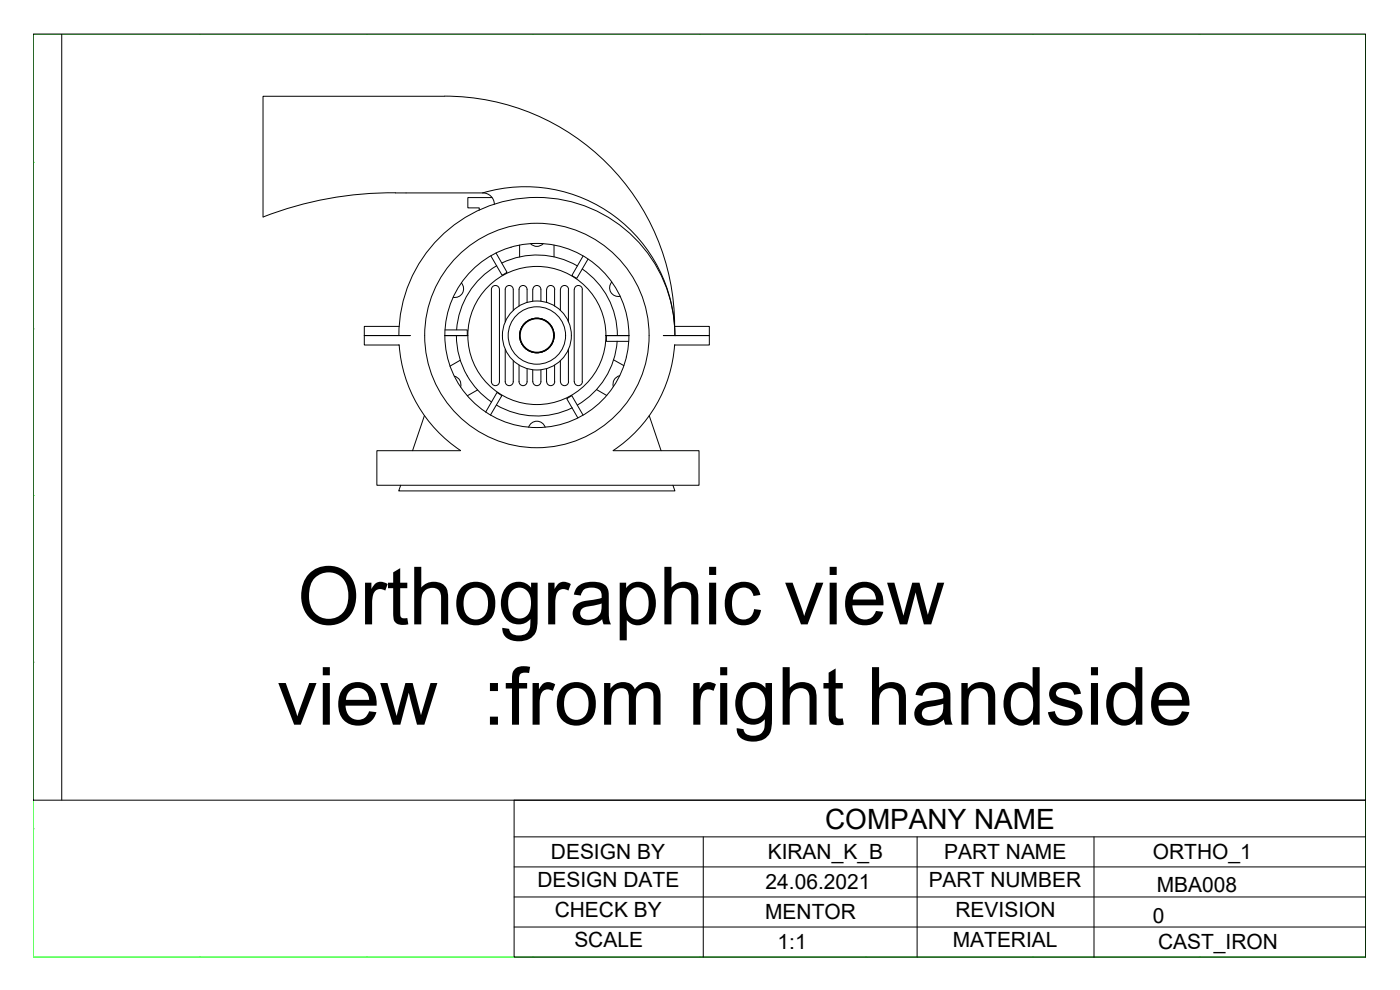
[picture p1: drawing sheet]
<svg xmlns="http://www.w3.org/2000/svg" width="420mm" height="297mm" viewBox="0 0 420 297" stroke-linecap="round" stroke-linejoin="round" font-family="sans-serif">
<!-- layer: template -->
<g fill="none" stroke="#0f0" stroke-width=".3">
<path d="M9.9 10.2h400v277h-400zM9.9 10.2h.1M59.9 10.2h.1M109.9 10.2h.1M159.9 10.2h.1M209.9 10.2h.1M259.9 10.2h.1M309.9 10.2h.1M359.9 10.2h.1M409.9 10.2h.1M9.9 48.7h.1M409.9 48.7h.1"/>
<path d="M9.9 98.7h.1M409.9 98.7h.1M9.9 148.7h.1M409.9 148.7h.1M9.9 198.7h.1M409.9 198.7h.1M9.9 248.7h.1M409.9 248.7h.1M9.9 287.2h.1M59.9 287.2h.1M109.9 287.2h.1M159.9 287.2h.1"/>
<path d="M209.9 287.2h.1M259.9 287.2h.1M309.9 287.2h.1M359.9 287.2h.1M409.9 287.2h.1"/>
</g>
<!-- layer: 0 -->
<g fill="none" stroke="#000" stroke-width=".3">
<path d="M9.9 10.2h400v229.9h-400zM18.5 10.3v229.7M133.4 28.9h-54.5v36.2M133.4 28.8a69.1 69.1 0 0 1 69.1 69.1M118.6 57.9h26.3M118.7 57.8a106.9 106.9 0 0 0-39.7 7.3M144.9 57.9a44.9 44.9 0 0 1 57.7 42.8M144.9 57.9a3.5 3.5 0 0 1 3.5 3.4M147.6 59.3h-7.2v3.1h3.4v.6M148.9 75.9l3.3 5.8-1.5 .9-3.4-5.8M149.1 79.7a24.2 24.2 0 0 0-12.1 19.2M150.6 78.9a24.2 24.2 0 0 1 22.7 .9"/>
<path d="M153.3 74.2l.1 .1M155.9 73.5v3.6M159.2 73.1a2.6 2.6 0 0 0 3.8 0M166.3 73.5v3.6M175 76.8l-3.4 5.9 1.5 .8 3.4-5.8M119.8 97.9h-10.5v2.8M133.5 99h6.7v1.7h-6.7h6.9M138.5 84.9a2.6 2.6 0 0 1 .3 3 2.6 2.6 0 0 1-2.8 1.3M148 85.9a1.21 1.21 0 0 1 1.2-.1 1.21 1.21 0 0 1 .7 1.1v27.6a1.21 1.21 0 0 1-1.2 1.2 1.21 1.21 0 0 1-1.2-1.2v-27.6zM154 93.1v-6.2a1.21 1.21 0 0 0-1.2-1.2 1.21 1.21 0 0 0-1.2 1.2v9.7M158.2 90.8v-3.9a1.21 1.21 0 0 0-1.2-1.2 1.21 1.21 0 0 0-1.2 1.2v4.9M159.9 90.4v-3.5a1.21 1.21 0 0 1 1.2-1.2 1.21 1.21 0 0 1 1.2 1.2v3.5"/>
<path d="M164 86.9v3.9M164.1 86.9a1.21 1.21 0 0 1 1.2-1.2 1.21 1.21 0 0 1 1.2 1.2M166.4 86.9v4.9M168.2 93.1v-6.2a1.21 1.21 0 0 1 1.2-1.2 1.21 1.21 0 0 1 1.2 1.2v9.7M174.7 86.9v27.6M174.7 80.7a24.2 24.2 0 0 1 10.6 20M174.8 86.9a1.21 1.21 0 0 0-1.2-1.2 1.21 1.21 0 0 0-1.2 1.2l-.1 27.6a1.23 1.23 0 0 0 1.3 1.2 1.23 1.23 0 0 0 1.2-1.2M183.6 84.6a2.6 2.6 0 0 0-.3 3.1 2.6 2.6 0 0 0 2.8 1.2M202.4 97.9h10.5v2.8h-13.8h13.8v2.8h-10.5M109.3 100.7v2.8h10.5M109.3 100.7h13.8M119.7 100.7a41.4 41.4 0 0 1 41.4-41.5 41.4 41.4 0 0 1 41.5 41.5"/>
<path d="M119.8 103.5a41.7 41.7 0 0 0 18.4 31.7h-25.1v10.4h96.7v-10.4h-25.8a41.4 41.4 0 0 0 18.5-31.7M136.3 112.9a2.6 2.6 0 0 1 1.9 3.2M137 100.7a24.2 24.2 0 0 0 10.5 19.9M138.1 108.1l-3.1 1.8M143.3 117l-3.1 1.8M151.6 104.8v9.7a1.21 1.21 0 0 0 1.2 1.2 1.21 1.21 0 0 0 1.2-1.2v-6.2M155.8 109.6v4.9a1.21 1.21 0 0 0 1.2 1.2 1.21 1.21 0 0 0 1.2-1.2v-3.9M159.9 111v3.5a1.21 1.21 0 0 0 1.2 1.2 1.21 1.21 0 0 0 1.2-1.2v-3.5M164 110.6v3.9M164.1 114.5a1.21 1.21 0 0 0 1.2 1.2 1.21 1.21 0 0 0 1.2-1.2M166.4 109.6v4.9M170.6 104.8v9.7a1.21 1.21 0 0 1-1.2 1.2 1.21 1.21 0 0 1-1.2-1.2v-6.2"/>
<path d="M179.1 116.9l3 1.8M181.8 100.7h6.9h-6.7v1.7h6.7M184.1 108l3.1 1.7M185.2 102.4a24.2 24.2 0 0 1-11.9 19.1M185.9 112.7a2.6 2.6 0 0 0-1.8 3.3M187.9 107.1h.1M202.6 100.7h.1M127.4 124.7l-3.6 10.5M145.7 123.7l3.5-6 1.4 1-3.4 5.9M149 121.5a24.2 24.2 0 0 0 22.7 .9M158.6 128.2a2.6 2.6 0 0 1 2.5-1.8 2.6 2.6 0 0 1 2.5 1.8M175 124.6l-3.4-5.9-1.5 .9 3.3 5.8"/>
<path d="M194.8 124.7l3.6 10.5M120.3 145.6l-.6 1.7h82.9l-.6-1.7M154.3 240.1h255.6v47.1h-255.6zM154.3 251.1h255.6M211.1 251.1v36.1M275.2 251.1v36.1M328.3 251.1v36.1M154.3 260.1h255.6M154.3 269.1h255.6M154.3 278.1h255.6"/>
<circle cx="161.1" cy="100.7" r="33.7"/>
<circle cx="161.1" cy="100.7" r="27.6"/>
<circle cx="161.1" cy="100.7" r="20.7"/>
<circle cx="161.1" cy="100.7" r="10.4"/>
<circle cx="161.1" cy="100.7" r="8.6"/>
<circle cx="161.1" cy="100.7" r="5"/>
<circle cx="161.1" cy="100.7" r="5.2"/>
</g>
<g font-size="24.1">
<text x="89.2" y="187.3">Orthographic view</text>
<text x="83.2" y="217.4">view :from right handside</text>
</g>
<text font-size="8.4" x="247.6" y="248.6">COMPANY NAME</text>
<g font-size="6.3">
<text x="165.3" y="257.9">DESIGN BY</text>
<text x="230.4" y="257.7">KIRAN_K_B</text>
<text x="283.4" y="257.9">PART NAME</text>
<text x="346" y="257.9">ORTHO_1</text>
<text x="161.3" y="266.2">DESIGN DATE</text>
<text x="229.8" y="266.6">24.06.2021</text>
<text x="278.7" y="266.1">PART NUMBER</text>
<text x="347.2" y="267.7">MBA008</text>
<text x="166.5" y="275.2">CHECK BY</text>
<text x="229.6" y="275.7">MENTOR</text>
<text x="286.8" y="275.2">REVISION</text>
<text x="346" y="276.9">0</text>
<text x="172.4" y="284.2">SCALE</text>
<text x="233.4" y="284.7">1:1</text>
<text x="285.9" y="284.2">MATERIAL</text>
<text x="347.5" y="284.7">CAST_IRON</text>
</g>
</svg>
